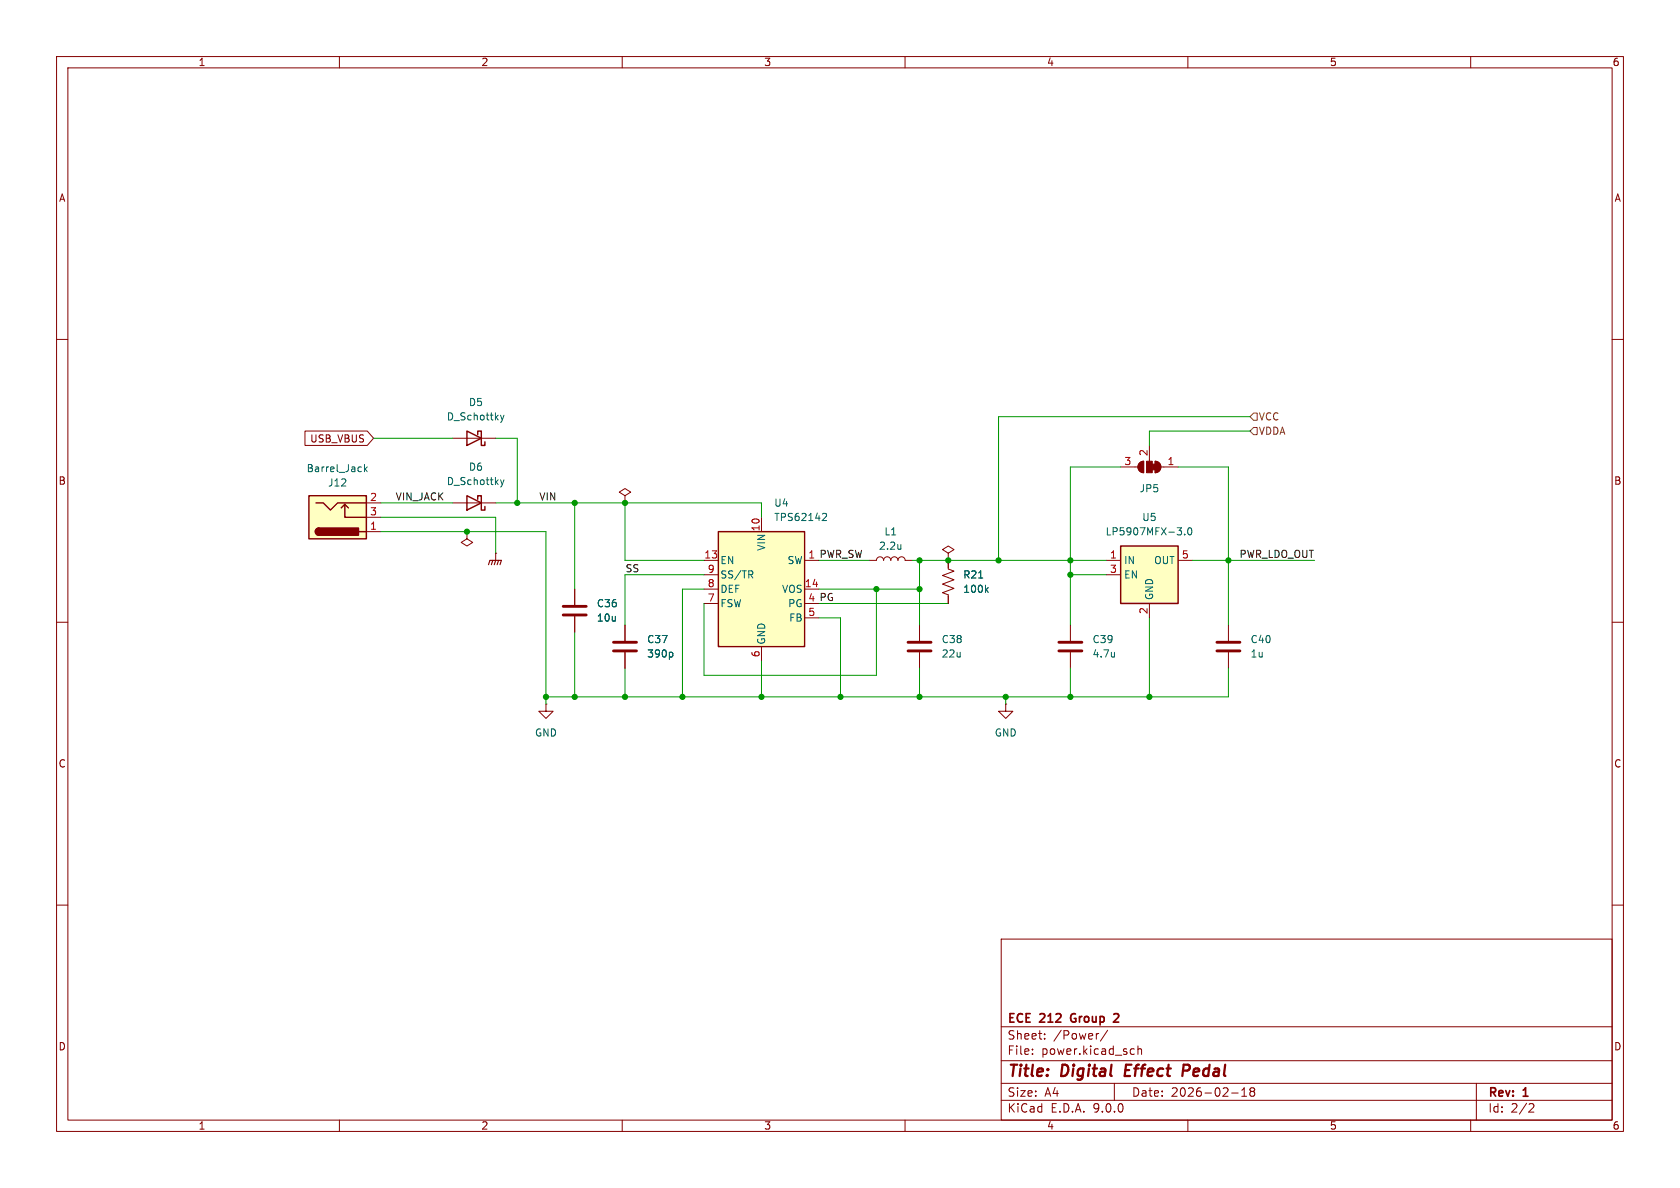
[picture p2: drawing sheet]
(kicad_sch
 (version 20250114)
 (generator "eeschema")
 (generator_version "9.0")
 (paper "A4")
 (title_block
  (title "Digital Effect Pedal")
  (date "2026-02-18")
  (rev "1")
  (company "ECE 212 Group 2"))
 (lib_symbols
  (symbol "Connector:Barrel_Jack_Switch"
   (pin_names (hide yes)) (exclude_from_sim no) (in_bom yes) (on_board yes)
   (property "Reference" "J" (at 0 5.334 0) (effects (font (size 1.27 1.27))))
   (property "Value" "Barrel_Jack_Switch" (at 0 -5.08 0) (effects (font (size 1.27 1.27))))
   (property "Footprint" "" (at 1.27 -1.016 0) (effects (font (size 1.27 1.27)) (hide yes)))
   (property "Datasheet" "~" (at 1.27 -1.016 0) (effects (font (size 1.27 1.27)) (hide yes)))
   (property "Description" "DC Barrel Jack with an internal switch" (at 0 0 0) (effects (font (size 1.27 1.27)) (hide yes)))
   (symbol "Barrel_Jack_Switch_0_1"
    (rectangle (start -5.08 3.81) (end 5.08 -3.81) (stroke (width 0.254) (type default)) (fill (type background)))
    (polyline (pts (xy -3.81 -2.54) (xy -2.54 -2.54) (xy -1.27 -1.27) (xy 0 -2.54) (xy 2.54 -2.54) (xy 5.08 -2.54)) (stroke (width 0.254) (type default)) (fill (type none)))
    (arc (start -3.302 1.905) (mid -3.9343 2.54) (end -3.302 3.175) (stroke (width 0.254) (type default)) (fill (type none)))
    (arc (start -3.302 1.905) (mid -3.9343 2.54) (end -3.302 3.175) (stroke (width 0.254) (type default)) (fill (type outline)))
    (polyline (pts (xy 1.27 -2.286) (xy 1.905 -1.651)) (stroke (width 0.254) (type default)) (fill (type none)))
    (rectangle (start 3.683 3.175) (end -3.302 1.905) (stroke (width 0.254) (type default)) (fill (type outline)))
    (polyline (pts (xy 5.08 2.54) (xy 3.81 2.54)) (stroke (width 0.254) (type default)) (fill (type none)))
    (polyline (pts (xy 5.08 0) (xy 1.27 0) (xy 1.27 -2.286) (xy 0.635 -1.651)) (stroke (width 0.254) (type default)) (fill (type none))))
   (symbol "Barrel_Jack_Switch_1_1"
    (pin passive line (at 7.62 2.54 180) (length 2.54) (name "~" (effects (font (size 1.27 1.27)))) (number "1" (effects (font (size 1.27 1.27)))))
    (pin passive line (at 7.62 0 180) (length 2.54) (name "~" (effects (font (size 1.27 1.27)))) (number "3" (effects (font (size 1.27 1.27)))))
    (pin passive line (at 7.62 -2.54 180) (length 2.54) (name "~" (effects (font (size 1.27 1.27)))) (number "2" (effects (font (size 1.27 1.27))))))
   (embedded_fonts no))
  (symbol "Device:C"
   (pin_numbers (hide yes))
   (pin_names
    (offset 0.254)) (exclude_from_sim no) (in_bom yes) (on_board yes)
   (property "Reference" "C" (at 0.635 2.54 0) (effects (font (size 1.27 1.27)) (justify left)))
   (property "Value" "C" (at 0.635 -2.54 0) (effects (font (size 1.27 1.27)) (justify left)))
   (property "Footprint" "" (at 0.9652 -3.81 0) (effects (font (size 1.27 1.27)) (hide yes)))
   (property "Datasheet" "~" (at 0 0 0) (effects (font (size 1.27 1.27)) (hide yes)))
   (property "Description" "Unpolarized capacitor" (at 0 0 0) (effects (font (size 1.27 1.27)) (hide yes)))
   (symbol "C_0_1"
    (polyline (pts (xy -2.032 0.762) (xy 2.032 0.762)) (stroke (width 0.508) (type default)) (fill (type none)))
    (polyline (pts (xy -2.032 -0.762) (xy 2.032 -0.762)) (stroke (width 0.508) (type default)) (fill (type none))))
   (symbol "C_1_1"
    (pin passive line (at 0 3.81 270) (length 2.794) (name "~" (effects (font (size 1.27 1.27)))) (number "1" (effects (font (size 1.27 1.27)))))
    (pin passive line (at 0 -3.81 90) (length 2.794) (name "~" (effects (font (size 1.27 1.27)))) (number "2" (effects (font (size 1.27 1.27))))))
   (embedded_fonts no))
  (symbol "Device:D_Schottky"
   (pin_numbers (hide yes))
   (pin_names
    (offset 1.016) (hide yes)) (exclude_from_sim no) (in_bom yes) (on_board yes)
   (property "Reference" "D" (at 0 2.54 0) (effects (font (size 1.27 1.27))))
   (property "Value" "D_Schottky" (at 0 -2.54 0) (effects (font (size 1.27 1.27))))
   (property "Footprint" "" (at 0 0 0) (effects (font (size 1.27 1.27)) (hide yes)))
   (property "Datasheet" "~" (at 0 0 0) (effects (font (size 1.27 1.27)) (hide yes)))
   (property "Description" "Schottky diode" (at 0 0 0) (effects (font (size 1.27 1.27)) (hide yes)))
   (symbol "D_Schottky_0_1"
    (polyline (pts (xy -1.905 0.635) (xy -1.905 1.27) (xy -1.27 1.27) (xy -1.27 -1.27) (xy -0.635 -1.27) (xy -0.635 -0.635)) (stroke (width 0.254) (type default)) (fill (type none)))
    (polyline (pts (xy 1.27 1.27) (xy 1.27 -1.27) (xy -1.27 0) (xy 1.27 1.27)) (stroke (width 0.254) (type default)) (fill (type none)))
    (polyline (pts (xy 1.27 0) (xy -1.27 0)) (stroke (width 0) (type default)) (fill (type none))))
   (symbol "D_Schottky_1_1"
    (pin passive line (at -3.81 0 0) (length 2.54) (name "K" (effects (font (size 1.27 1.27)))) (number "1" (effects (font (size 1.27 1.27)))))
    (pin passive line (at 3.81 0 180) (length 2.54) (name "A" (effects (font (size 1.27 1.27)))) (number "2" (effects (font (size 1.27 1.27))))))
   (embedded_fonts no))
  (symbol "Device:L"
   (pin_numbers (hide yes))
   (pin_names
    (offset 1.016) (hide yes)) (exclude_from_sim no) (in_bom yes) (on_board yes)
   (property "Reference" "L" (at -1.27 0 90) (effects (font (size 1.27 1.27))))
   (property "Value" "L" (at 1.905 0 90) (effects (font (size 1.27 1.27))))
   (property "Footprint" "" (at 0 0 0) (effects (font (size 1.27 1.27)) (hide yes)))
   (property "Datasheet" "~" (at 0 0 0) (effects (font (size 1.27 1.27)) (hide yes)))
   (property "Description" "Inductor" (at 0 0 0) (effects (font (size 1.27 1.27)) (hide yes)))
   (symbol "L_0_1"
    (arc (start 0 2.54) (mid 0.6323 1.905) (end 0 1.27) (stroke (width 0) (type default)) (fill (type none)))
    (arc (start 0 1.27) (mid 0.6323 0.635) (end 0 0) (stroke (width 0) (type default)) (fill (type none)))
    (arc (start 0 0) (mid 0.6323 -0.635) (end 0 -1.27) (stroke (width 0) (type default)) (fill (type none)))
    (arc (start 0 -1.27) (mid 0.6323 -1.905) (end 0 -2.54) (stroke (width 0) (type default)) (fill (type none))))
   (symbol "L_1_1"
    (pin passive line (at 0 3.81 270) (length 1.27) (name "1" (effects (font (size 1.27 1.27)))) (number "1" (effects (font (size 1.27 1.27)))))
    (pin passive line (at 0 -3.81 90) (length 1.27) (name "2" (effects (font (size 1.27 1.27)))) (number "2" (effects (font (size 1.27 1.27))))))
   (embedded_fonts no))
  (symbol "Device:R_US"
   (pin_numbers (hide yes))
   (pin_names
    (offset 0)) (exclude_from_sim no) (in_bom yes) (on_board yes)
   (property "Reference" "R" (at 2.54 0 90) (effects (font (size 1.27 1.27))))
   (property "Value" "R_US" (at -2.54 0 90) (effects (font (size 1.27 1.27))))
   (property "Footprint" "" (at 1.016 -0.254 90) (effects (font (size 1.27 1.27)) (hide yes)))
   (property "Datasheet" "~" (at 0 0 0) (effects (font (size 1.27 1.27)) (hide yes)))
   (property "Description" "Resistor, US symbol" (at 0 0 0) (effects (font (size 1.27 1.27)) (hide yes)))
   (symbol "R_US_0_1"
    (polyline (pts (xy 0 2.286) (xy 0 2.54)) (stroke (width 0) (type default)) (fill (type none)))
    (polyline (pts (xy 0 2.286) (xy 1.016 1.905) (xy 0 1.524) (xy -1.016 1.143) (xy 0 0.762)) (stroke (width 0) (type default)) (fill (type none)))
    (polyline (pts (xy 0 0.762) (xy 1.016 0.381) (xy 0 0) (xy -1.016 -0.381) (xy 0 -0.762)) (stroke (width 0) (type default)) (fill (type none)))
    (polyline (pts (xy 0 -0.762) (xy 1.016 -1.143) (xy 0 -1.524) (xy -1.016 -1.905) (xy 0 -2.286)) (stroke (width 0) (type default)) (fill (type none)))
    (polyline (pts (xy 0 -2.286) (xy 0 -2.54)) (stroke (width 0) (type default)) (fill (type none))))
   (symbol "R_US_1_1"
    (pin passive line (at 0 3.81 270) (length 1.27) (name "~" (effects (font (size 1.27 1.27)))) (number "1" (effects (font (size 1.27 1.27)))))
    (pin passive line (at 0 -3.81 90) (length 1.27) (name "~" (effects (font (size 1.27 1.27)))) (number "2" (effects (font (size 1.27 1.27))))))
   (embedded_fonts no))
  (symbol "Jumper:SolderJumper_3_Bridged12"
   (pin_names
    (offset 0) (hide yes)) (exclude_from_sim no) (in_bom no) (on_board yes)
   (property "Reference" "JP" (at -2.54 -2.54 0) (effects (font (size 1.27 1.27))))
   (property "Value" "SolderJumper_3_Bridged12" (at 0 2.794 0) (effects (font (size 1.27 1.27))))
   (property "Footprint" "" (at 0 0 0) (effects (font (size 1.27 1.27)) (hide yes)))
   (property "Datasheet" "~" (at 0 0 0) (effects (font (size 1.27 1.27)) (hide yes)))
   (property "Description" "3-pole Solder Jumper, pins 1+2 closed/bridged" (at 0 0 0) (effects (font (size 1.27 1.27)) (hide yes)))
   (symbol "SolderJumper_3_Bridged12_0_1"
    (polyline (pts (xy -2.54 0) (xy -2.032 0)) (stroke (width 0) (type default)) (fill (type none)))
    (polyline (pts (xy -1.016 1.016) (xy -1.016 -1.016)) (stroke (width 0) (type default)) (fill (type none)))
    (rectangle (start -1.016 0.508) (end -0.508 -0.508) (stroke (width 0) (type default)) (fill (type outline)))
    (arc (start -1.016 -1.016) (mid -2.0276 0) (end -1.016 1.016) (stroke (width 0) (type default)) (fill (type none)))
    (arc (start -1.016 -1.016) (mid -2.0276 0) (end -1.016 1.016) (stroke (width 0) (type default)) (fill (type outline)))
    (rectangle (start -0.508 1.016) (end 0.508 -1.016) (stroke (width 0) (type default)) (fill (type outline)))
    (polyline (pts (xy 0 -1.27) (xy 0 -1.016)) (stroke (width 0) (type default)) (fill (type none)))
    (arc (start 1.016 1.016) (mid 2.0276 0) (end 1.016 -1.016) (stroke (width 0) (type default)) (fill (type none)))
    (arc (start 1.016 1.016) (mid 2.0276 0) (end 1.016 -1.016) (stroke (width 0) (type default)) (fill (type outline)))
    (polyline (pts (xy 1.016 1.016) (xy 1.016 -1.016)) (stroke (width 0) (type default)) (fill (type none)))
    (polyline (pts (xy 2.54 0) (xy 2.032 0)) (stroke (width 0) (type default)) (fill (type none))))
   (symbol "SolderJumper_3_Bridged12_1_1"
    (pin passive line (at -5.08 0 0) (length 2.54) (name "A" (effects (font (size 1.27 1.27)))) (number "1" (effects (font (size 1.27 1.27)))))
    (pin passive line (at 0 -3.81 90) (length 2.54) (name "C" (effects (font (size 1.27 1.27)))) (number "2" (effects (font (size 1.27 1.27)))))
    (pin passive line (at 5.08 0 180) (length 2.54) (name "B" (effects (font (size 1.27 1.27)))) (number "3" (effects (font (size 1.27 1.27))))))
   (embedded_fonts no))
  (symbol "Regulator_Linear:LP5907MFX-3.0" (exclude_from_sim no) (in_bom yes) (on_board yes)
   (property "Reference" "U" (at -3.81 6.35 0) (effects (font (size 1.27 1.27))))
   (property "Value" "LP5907MFX-3.0" (at 6.35 6.35 0) (effects (font (size 1.27 1.27))))
   (property "Footprint" "Package_TO_SOT_SMD:SOT-23-5" (at 0 8.89 0) (effects (font (size 1.27 1.27)) (hide yes)))
   (property "Datasheet" "http://www.ti.com/lit/ds/symlink/lp5907.pdf" (at 0 12.7 0) (effects (font (size 1.27 1.27)) (hide yes)))
   (property "Description" "250-mA Ultra-Low-Noise Low-IQ LDO, 3.0V, SOT-23" (at 0 0 0) (effects (font (size 1.27 1.27)) (hide yes)))
   (symbol "LP5907MFX-3.0_0_1"
    (rectangle (start -5.08 -5.08) (end 5.08 5.08) (stroke (width 0.254) (type default)) (fill (type background)))
    (pin power_in line (at -7.62 2.54 0) (length 2.54) (name "IN" (effects (font (size 1.27 1.27)))) (number "1" (effects (font (size 1.27 1.27)))))
    (pin input line (at -7.62 0 0) (length 2.54) (name "EN" (effects (font (size 1.27 1.27)))) (number "3" (effects (font (size 1.27 1.27)))))
    (pin power_in line (at 0 -7.62 90) (length 2.54) (name "GND" (effects (font (size 1.27 1.27)))) (number "2" (effects (font (size 1.27 1.27)))))
    (pin no_connect line (at 5.08 0 180) (length 2.54) (hide yes) (name "NC" (effects (font (size 1.27 1.27)))) (number "4" (effects (font (size 1.27 1.27)))))
    (pin power_out line (at 7.62 2.54 180) (length 2.54) (name "OUT" (effects (font (size 1.27 1.27)))) (number "5" (effects (font (size 1.27 1.27))))))
   (embedded_fonts no))
  (symbol "Regulator_Switching:TPS62142"
   (pin_names
    (offset 0.254)) (exclude_from_sim no) (in_bom yes) (on_board yes)
   (property "Reference" "U" (at 3.81 13.97 0) (effects (font (size 1.27 1.27)) (justify left)))
   (property "Value" "TPS62142" (at 3.81 11.43 0) (effects (font (size 1.27 1.27)) (justify left)))
   (property "Footprint" "Package_DFN_QFN:VQFN-16-1EP_3x3mm_P0.5mm_EP1.68x1.68mm_ThermalVias" (at 3.81 -11.43 0) (effects (font (size 1.27 1.27)) (justify left) (hide yes)))
   (property "Datasheet" "http://www.ti.com/lit/ds/symlink/TPS62140.pdf" (at 0 0 0) (effects (font (size 1.27 1.27)) (hide yes)))
   (property "Description" "2A Step-Down Converter with DCS-Control, Fixed 3.3V Output Voltage, 3-17V Input Voltage, QFN-16" (at 0 0 0) (effects (font (size 1.27 1.27)) (hide yes)))
   (symbol "TPS62142_0_1"
    (rectangle (start -7.62 10.16) (end 7.62 -10.16) (stroke (width 0.254) (type default)) (fill (type background))))
   (symbol "TPS62142_1_1"
    (pin input line (at -10.16 5.08 0) (length 2.54) (name "EN" (effects (font (size 1.27 1.27)))) (number "13" (effects (font (size 1.27 1.27)))))
    (pin input line (at -10.16 2.54 0) (length 2.54) (name "SS/TR" (effects (font (size 1.27 1.27)))) (number "9" (effects (font (size 1.27 1.27)))))
    (pin input line (at -10.16 0 0) (length 2.54) (name "DEF" (effects (font (size 1.27 1.27)))) (number "8" (effects (font (size 1.27 1.27)))))
    (pin input line (at -10.16 -2.54 0) (length 2.54) (name "FSW" (effects (font (size 1.27 1.27)))) (number "7" (effects (font (size 1.27 1.27)))))
    (pin power_in line (at 0 12.7 270) (length 2.54) (name "VIN" (effects (font (size 1.27 1.27)))) (number "10" (effects (font (size 1.27 1.27)))))
    (pin passive line (at 0 12.7 270) (length 2.54) (hide yes) (name "VIN" (effects (font (size 1.27 1.27)))) (number "11" (effects (font (size 1.27 1.27)))))
    (pin passive line (at 0 12.7 270) (length 2.54) (hide yes) (name "VIN" (effects (font (size 1.27 1.27)))) (number "12" (effects (font (size 1.27 1.27)))))
    (pin passive line (at 0 -12.7 90) (length 2.54) (hide yes) (name "GND" (effects (font (size 1.27 1.27)))) (number "15" (effects (font (size 1.27 1.27)))))
    (pin passive line (at 0 -12.7 90) (length 2.54) (hide yes) (name "GND" (effects (font (size 1.27 1.27)))) (number "16" (effects (font (size 1.27 1.27)))))
    (pin passive line (at 0 -12.7 90) (length 2.54) (hide yes) (name "GND" (effects (font (size 1.27 1.27)))) (number "17" (effects (font (size 1.27 1.27)))))
    (pin power_in line (at 0 -12.7 90) (length 2.54) (name "GND" (effects (font (size 1.27 1.27)))) (number "6" (effects (font (size 1.27 1.27)))))
    (pin output line (at 10.16 5.08 180) (length 2.54) (name "SW" (effects (font (size 1.27 1.27)))) (number "1" (effects (font (size 1.27 1.27)))))
    (pin passive line (at 10.16 5.08 180) (length 2.54) (hide yes) (name "SW" (effects (font (size 1.27 1.27)))) (number "2" (effects (font (size 1.27 1.27)))))
    (pin passive line (at 10.16 5.08 180) (length 2.54) (hide yes) (name "SW" (effects (font (size 1.27 1.27)))) (number "3" (effects (font (size 1.27 1.27)))))
    (pin input line (at 10.16 0 180) (length 2.54) (name "VOS" (effects (font (size 1.27 1.27)))) (number "14" (effects (font (size 1.27 1.27)))))
    (pin open_collector line (at 10.16 -2.54 180) (length 2.54) (name "PG" (effects (font (size 1.27 1.27)))) (number "4" (effects (font (size 1.27 1.27)))))
    (pin input line (at 10.16 -5.08 180) (length 2.54) (name "FB" (effects (font (size 1.27 1.27)))) (number "5" (effects (font (size 1.27 1.27))))))
   (embedded_fonts no))
  (symbol "power:GND"
   (power)
   (pin_numbers (hide yes))
   (pin_names
    (offset 0) (hide yes)) (exclude_from_sim no) (in_bom yes) (on_board yes)
   (property "Reference" "#PWR" (at 0 -6.35 0) (effects (font (size 1.27 1.27)) (hide yes)))
   (property "Value" "GND" (at 0 -3.81 0) (effects (font (size 1.27 1.27))))
   (property "Footprint" "" (at 0 0 0) (effects (font (size 1.27 1.27)) (hide yes)))
   (property "Datasheet" "" (at 0 0 0) (effects (font (size 1.27 1.27)) (hide yes)))
   (property "Description" "Power symbol creates a global label with name \"GND\" , ground" (at 0 0 0) (effects (font (size 1.27 1.27)) (hide yes)))
   (symbol "GND_0_1"
    (polyline (pts (xy 0 0) (xy 0 -1.27) (xy 1.27 -1.27) (xy 0 -2.54) (xy -1.27 -1.27) (xy 0 -1.27)) (stroke (width 0) (type default)) (fill (type none))))
   (symbol "GND_1_1"
    (pin power_in line (at 0 0 270) (length 0) (name "~" (effects (font (size 1.27 1.27)))) (number "1" (effects (font (size 1.27 1.27))))))
   (embedded_fonts no))
  (symbol "power:GNDPWR"
   (power)
   (pin_numbers (hide yes))
   (pin_names
    (offset 0) (hide yes)) (exclude_from_sim no) (in_bom yes) (on_board yes)
   (property "Reference" "#PWR" (at 0 -5.08 0) (effects (font (size 1.27 1.27)) (hide yes)))
   (property "Value" "GNDPWR" (at 0 -3.302 0) (effects (font (size 1.27 1.27))))
   (property "Footprint" "" (at 0 -1.27 0) (effects (font (size 1.27 1.27)) (hide yes)))
   (property "Datasheet" "" (at 0 -1.27 0) (effects (font (size 1.27 1.27)) (hide yes)))
   (property "Description" "Power symbol creates a global label with name \"GNDPWR\" , global ground" (at 0 0 0) (effects (font (size 1.27 1.27)) (hide yes)))
   (symbol "GNDPWR_0_1"
    (polyline (pts (xy -1.016 -1.27) (xy -1.27 -2.032) (xy -1.27 -2.032)) (stroke (width 0.2032) (type default)) (fill (type none)))
    (polyline (pts (xy -0.508 -1.27) (xy -0.762 -2.032) (xy -0.762 -2.032)) (stroke (width 0.2032) (type default)) (fill (type none)))
    (polyline (pts (xy 0 -1.27) (xy 0 0)) (stroke (width 0) (type default)) (fill (type none)))
    (polyline (pts (xy 0 -1.27) (xy -0.254 -2.032) (xy -0.254 -2.032)) (stroke (width 0.2032) (type default)) (fill (type none)))
    (polyline (pts (xy 0.508 -1.27) (xy 0.254 -2.032) (xy 0.254 -2.032)) (stroke (width 0.2032) (type default)) (fill (type none)))
    (polyline (pts (xy 1.016 -1.27) (xy -1.016 -1.27) (xy -1.016 -1.27)) (stroke (width 0.2032) (type default)) (fill (type none)))
    (polyline (pts (xy 1.016 -1.27) (xy 0.762 -2.032) (xy 0.762 -2.032) (xy 0.762 -2.032)) (stroke (width 0.2032) (type default)) (fill (type none))))
   (symbol "GNDPWR_1_1"
    (pin power_in line (at 0 0 270) (length 0) (name "~" (effects (font (size 1.27 1.27)))) (number "1" (effects (font (size 1.27 1.27))))))
   (embedded_fonts no))
  (symbol "power:PWR_FLAG"
   (power)
   (pin_numbers (hide yes))
   (pin_names
    (offset 0) (hide yes)) (exclude_from_sim no) (in_bom yes) (on_board yes)
   (property "Reference" "#FLG" (at 0 1.905 0) (effects (font (size 1.27 1.27)) (hide yes)))
   (property "Value" "PWR_FLAG" (at 0 3.81 0) (effects (font (size 1.27 1.27))))
   (property "Footprint" "" (at 0 0 0) (effects (font (size 1.27 1.27)) (hide yes)))
   (property "Datasheet" "~" (at 0 0 0) (effects (font (size 1.27 1.27)) (hide yes)))
   (property "Description" "Special symbol for telling ERC where power comes from" (at 0 0 0) (effects (font (size 1.27 1.27)) (hide yes)))
   (symbol "PWR_FLAG_0_0"
    (pin power_out line (at 0 0 90) (length 0) (name "~" (effects (font (size 1.27 1.27)))) (number "1" (effects (font (size 1.27 1.27))))))
   (symbol "PWR_FLAG_0_1"
    (polyline (pts (xy 0 0) (xy 0 1.27) (xy -1.016 1.905) (xy 0 2.54) (xy 1.016 1.905) (xy 0 1.27)) (stroke (width 0) (type default)) (fill (type none))))
   (embedded_fonts no)))
 (junction
  (at 189.23 99.06)
  (diameter 0)
  (color 0 0 0 0))
 (junction
  (at 177.8 123.19)
  (diameter 0)
  (color 0 0 0 0))
 (junction
  (at 110.49 123.19)
  (diameter 0)
  (color 0 0 0 0))
 (junction
  (at 203.2 123.19)
  (diameter 0)
  (color 0 0 0 0))
 (junction
  (at 91.44 88.9)
  (diameter 0)
  (color 0 0 0 0))
 (junction
  (at 217.17 99.06)
  (diameter 0)
  (color 0 0 0 0))
 (junction
  (at 189.23 101.6)
  (diameter 0)
  (color 0 0 0 0))
 (junction
  (at 162.56 123.19)
  (diameter 0)
  (color 0 0 0 0))
 (junction
  (at 162.56 104.14)
  (diameter 0)
  (color 0 0 0 0))
 (junction
  (at 101.6 123.19)
  (diameter 0)
  (color 0 0 0 0))
 (junction
  (at 189.23 123.19)
  (diameter 0)
  (color 0 0 0 0))
 (junction
  (at 176.53 99.06)
  (diameter 0)
  (color 0 0 0 0))
 (junction
  (at 101.6 88.9)
  (diameter 0)
  (color 0 0 0 0))
 (junction
  (at 120.65 123.19)
  (diameter 0)
  (color 0 0 0 0))
 (junction
  (at 148.59 123.19)
  (diameter 0)
  (color 0 0 0 0))
 (junction
  (at 154.94 104.14)
  (diameter 0)
  (color 0 0 0 0))
 (junction
  (at 110.49 88.9)
  (diameter 0)
  (color 0 0 0 0))
 (junction
  (at 167.64 99.06)
  (diameter 0)
  (color 0 0 0 0))
 (junction
  (at 162.56 99.06)
  (diameter 0)
  (color 0 0 0 0))
 (junction
  (at 96.52 123.19)
  (diameter 0)
  (color 0 0 0 0))
 (junction
  (at 82.55 93.98)
  (diameter 0)
  (color 0 0 0 0))
 (junction
  (at 134.62 123.19)
  (diameter 0)
  (color 0 0 0 0))
 (wire
  (pts (xy 217.17 82.55) (xy 208.28 82.55))
  (stroke (width 0) (type default)))
 (wire
  (pts (xy 217.17 118.11) (xy 217.17 123.19))
  (stroke (width 0) (type default)))
 (wire
  (pts (xy 96.52 124.46) (xy 96.52 123.19))
  (stroke (width 0) (type default)))
 (wire
  (pts (xy 82.55 93.98) (xy 96.52 93.98))
  (stroke (width 0) (type default)))
 (wire
  (pts (xy 176.53 99.06) (xy 189.23 99.06))
  (stroke (width 0) (type default)))
 (wire
  (pts (xy 67.31 91.44) (xy 87.63 91.44))
  (stroke (width 0) (type default)))
 (wire
  (pts (xy 144.78 104.14) (xy 154.94 104.14))
  (stroke (width 0) (type default)))
 (wire
  (pts (xy 91.44 88.9) (xy 101.6 88.9))
  (stroke (width 0) (type default)))
 (wire
  (pts (xy 67.31 93.98) (xy 82.55 93.98))
  (stroke (width 0) (type default)))
 (wire
  (pts (xy 177.8 123.19) (xy 177.8 124.46))
  (stroke (width 0) (type default)))
 (wire
  (pts (xy 167.64 99.06) (xy 176.53 99.06))
  (stroke (width 0) (type default)))
 (wire
  (pts (xy 144.78 106.68) (xy 167.64 106.68))
  (stroke (width 0) (type default)))
 (wire
  (pts (xy 154.94 119.38) (xy 154.94 104.14))
  (stroke (width 0) (type default)))
 (wire
  (pts (xy 144.78 109.22) (xy 148.59 109.22))
  (stroke (width 0) (type default)))
 (wire
  (pts (xy 101.6 88.9) (xy 101.6 104.14))
  (stroke (width 0) (type default)))
 (wire
  (pts (xy 148.59 109.22) (xy 148.59 123.19))
  (stroke (width 0) (type default)))
 (wire
  (pts (xy 203.2 109.22) (xy 203.2 123.19))
  (stroke (width 0) (type default)))
 (wire
  (pts (xy 120.65 104.14) (xy 120.65 123.19))
  (stroke (width 0) (type default)))
 (wire
  (pts (xy 189.23 101.6) (xy 195.58 101.6))
  (stroke (width 0) (type default)))
 (wire
  (pts (xy 96.52 93.98) (xy 96.52 123.19))
  (stroke (width 0) (type default)))
 (wire
  (pts (xy 144.78 99.06) (xy 153.67 99.06))
  (stroke (width 0) (type default)))
 (wire
  (pts (xy 124.46 104.14) (xy 120.65 104.14))
  (stroke (width 0) (type default)))
 (wire
  (pts (xy 203.2 76.2) (xy 203.2 78.74))
  (stroke (width 0) (type default)))
 (wire
  (pts (xy 87.63 77.47) (xy 91.44 77.47))
  (stroke (width 0) (type default)))
 (wire
  (pts (xy 110.49 88.9) (xy 110.49 99.06))
  (stroke (width 0) (type default)))
 (wire
  (pts (xy 91.44 88.9) (xy 91.44 77.47))
  (stroke (width 0) (type default)))
 (wire
  (pts (xy 96.52 123.19) (xy 101.6 123.19))
  (stroke (width 0) (type default)))
 (wire
  (pts (xy 124.46 101.6) (xy 110.49 101.6))
  (stroke (width 0) (type default)))
 (wire
  (pts (xy 217.17 99.06) (xy 232.41 99.06))
  (stroke (width 0) (type default)))
 (wire
  (pts (xy 162.56 104.14) (xy 162.56 110.49))
  (stroke (width 0) (type default)))
 (wire
  (pts (xy 203.2 123.19) (xy 189.23 123.19))
  (stroke (width 0) (type default)))
 (wire
  (pts (xy 162.56 123.19) (xy 177.8 123.19))
  (stroke (width 0) (type default)))
 (wire
  (pts (xy 101.6 111.76) (xy 101.6 123.19))
  (stroke (width 0) (type default)))
 (wire
  (pts (xy 66.04 77.47) (xy 80.01 77.47))
  (stroke (width 0) (type default)))
 (wire
  (pts (xy 161.29 99.06) (xy 162.56 99.06))
  (stroke (width 0) (type default)))
 (wire
  (pts (xy 217.17 82.55) (xy 217.17 99.06))
  (stroke (width 0) (type default)))
 (wire
  (pts (xy 87.63 91.44) (xy 87.63 97.79))
  (stroke (width 0) (type default)))
 (wire
  (pts (xy 162.56 99.06) (xy 167.64 99.06))
  (stroke (width 0) (type default)))
 (wire
  (pts (xy 110.49 88.9) (xy 134.62 88.9))
  (stroke (width 0) (type default)))
 (wire
  (pts (xy 217.17 123.19) (xy 203.2 123.19))
  (stroke (width 0) (type default)))
 (wire
  (pts (xy 110.49 101.6) (xy 110.49 110.49))
  (stroke (width 0) (type default)))
 (wire
  (pts (xy 101.6 123.19) (xy 110.49 123.19))
  (stroke (width 0) (type default)))
 (wire
  (pts (xy 67.31 88.9) (xy 80.01 88.9))
  (stroke (width 0) (type default)))
 (wire
  (pts (xy 154.94 104.14) (xy 162.56 104.14))
  (stroke (width 0) (type default)))
 (wire
  (pts (xy 124.46 119.38) (xy 154.94 119.38))
  (stroke (width 0) (type default)))
 (wire
  (pts (xy 189.23 99.06) (xy 189.23 82.55))
  (stroke (width 0) (type default)))
 (wire
  (pts (xy 124.46 106.68) (xy 124.46 119.38))
  (stroke (width 0) (type default)))
 (wire
  (pts (xy 189.23 99.06) (xy 195.58 99.06))
  (stroke (width 0) (type default)))
 (wire
  (pts (xy 189.23 123.19) (xy 177.8 123.19))
  (stroke (width 0) (type default)))
 (wire
  (pts (xy 110.49 123.19) (xy 120.65 123.19))
  (stroke (width 0) (type default)))
 (wire
  (pts (xy 101.6 88.9) (xy 110.49 88.9))
  (stroke (width 0) (type default)))
 (wire
  (pts (xy 176.53 73.66) (xy 220.98 73.66))
  (stroke (width 0) (type default)))
 (wire
  (pts (xy 210.82 99.06) (xy 217.17 99.06))
  (stroke (width 0) (type default)))
 (wire
  (pts (xy 120.65 123.19) (xy 134.62 123.19))
  (stroke (width 0) (type default)))
 (wire
  (pts (xy 217.17 99.06) (xy 217.17 110.49))
  (stroke (width 0) (type default)))
 (wire
  (pts (xy 110.49 118.11) (xy 110.49 123.19))
  (stroke (width 0) (type default)))
 (wire
  (pts (xy 87.63 88.9) (xy 91.44 88.9))
  (stroke (width 0) (type default)))
 (wire
  (pts (xy 189.23 99.06) (xy 189.23 101.6))
  (stroke (width 0) (type default)))
 (wire
  (pts (xy 189.23 82.55) (xy 198.12 82.55))
  (stroke (width 0) (type default)))
 (wire
  (pts (xy 162.56 123.19) (xy 148.59 123.19))
  (stroke (width 0) (type default)))
 (wire
  (pts (xy 162.56 118.11) (xy 162.56 123.19))
  (stroke (width 0) (type default)))
 (wire
  (pts (xy 189.23 101.6) (xy 189.23 110.49))
  (stroke (width 0) (type default)))
 (wire
  (pts (xy 148.59 123.19) (xy 134.62 123.19))
  (stroke (width 0) (type default)))
 (wire
  (pts (xy 162.56 104.14) (xy 162.56 99.06))
  (stroke (width 0) (type default)))
 (wire
  (pts (xy 220.98 76.2) (xy 203.2 76.2))
  (stroke (width 0) (type default)))
 (wire
  (pts (xy 189.23 118.11) (xy 189.23 123.19))
  (stroke (width 0) (type default)))
 (wire
  (pts (xy 176.53 73.66) (xy 176.53 99.06))
  (stroke (width 0) (type default)))
 (wire
  (pts (xy 134.62 88.9) (xy 134.62 91.44))
  (stroke (width 0) (type default)))
 (wire
  (pts (xy 110.49 99.06) (xy 124.46 99.06))
  (stroke (width 0) (type default)))
 (wire
  (pts (xy 134.62 123.19) (xy 134.62 116.84))
  (stroke (width 0) (type default)))
 (label "SS"
  (at 110.49 101.6 0)
  (effects (font (size 1.27 1.27)) (justify left bottom)))
 (label "VIN_JACK"
  (at 69.85 88.9 0)
  (effects (font (size 1.27 1.27)) (justify left bottom)))
 (label "PWR_SW"
  (at 144.78 99.06 0)
  (effects (font (size 1.27 1.27)) (justify left bottom)))
 (label "VIN"
  (at 95.25 88.9 0)
  (effects (font (size 1.27 1.27)) (justify left bottom)))
 (label "PWR_LDO_OUT"
  (at 232.41 99.06 180)
  (effects (font (size 1.27 1.27)) (justify right bottom)))
 (label "PG"
  (at 144.78 106.68 0)
  (effects (font (size 1.27 1.27)) (justify left bottom)))
 (global_label "USB_VBUS"
  (shape input)
  (at 66.04 77.47 180)
  (fields_autoplaced yes)
  (effects (font (size 1.27 1.27)) (justify right))
  (property "Intersheetrefs" "${INTERSHEET_REFS}" (at 53.3786 77.47 0) (effects (font (size 1.27 1.27)) (justify right) (hide yes))))
 (hierarchical_label "VDDA"
  (shape input)
  (at 220.98 76.2 0)
  (effects (font (size 1.27 1.27)) (justify left)))
 (hierarchical_label "VCC"
  (shape input)
  (at 220.98 73.66 0)
  (effects (font (size 1.27 1.27)) (justify left)))
 (symbol
  (lib_id "Device:C")
  (at 189.23 114.3 0)
  (unit 1)
  (exclude_from_sim no)
  (in_bom yes)
  (on_board yes)
  (dnp no)
  (fields_autoplaced yes)
  (property "Reference" "C39" (at 193.04 113.0299 0) (effects (font (size 1.27 1.27)) (justify left)))
  (property "Value" "4.7u" (at 193.04 115.5699 0) (effects (font (size 1.27 1.27)) (justify left)))
  (property "Footprint" "Capacitor_SMD:C_0603_1608Metric" (at 190.1952 118.11 0) (effects (font (size 1.27 1.27)) (hide yes)))
  (property "Datasheet" "https://static6.arrow.com/aropdfconversion/c2224c1d22bf9481e70b54bd7a42bc6a7a42e6a9/mlcccommercialgeneralen.pdf" (at 189.23 114.3 0) (effects (font (size 1.27 1.27)) (hide yes)))
  (property "Description" "Unpolarized capacitor" (at 189.23 114.3 0) (effects (font (size 1.27 1.27)) (hide yes)))
  (property "Part" "C1608X7S0G475M080AC" (at 189.23 114.3 0) (effects (font (size 1.27 1.27)) (hide yes)))
  (pin "2")
  (pin "1")
  (instances (project "" (path "" (reference "C39") (unit 1)))))
 (symbol
  (lib_id "Device:C")
  (at 217.17 114.3 0)
  (unit 1)
  (exclude_from_sim no)
  (in_bom yes)
  (on_board yes)
  (dnp no)
  (fields_autoplaced yes)
  (property "Reference" "C40" (at 220.98 113.0299 0) (effects (font (size 1.27 1.27)) (justify left)))
  (property "Value" "1u" (at 220.98 115.5699 0) (effects (font (size 1.27 1.27)) (justify left)))
  (property "Footprint" "Capacitor_SMD:C_0603_1608Metric" (at 218.1352 118.11 0) (effects (font (size 1.27 1.27)) (hide yes)))
  (property "Datasheet" "https://static6.arrow.com/aropdfconversion/616e300eec918a276b65a8cc8dbba70f6d65bf92/jmk107bj105kaht_ss.pdf" (at 217.17 114.3 0) (effects (font (size 1.27 1.27)) (hide yes)))
  (property "Description" "Unpolarized capacitor" (at 217.17 114.3 0) (effects (font (size 1.27 1.27)) (hide yes)))
  (property "Part" "JMK107BJ105KAHT" (at 217.17 114.3 0) (effects (font (size 1.27 1.27)) (hide yes)))
  (pin "2")
  (pin "1")
  (instances (project "" (path "" (reference "C40") (unit 1)))))
 (symbol
  (lib_id "Regulator_Switching:TPS62142")
  (at 134.62 104.14 0)
  (unit 1)
  (exclude_from_sim no)
  (in_bom yes)
  (on_board yes)
  (dnp no)
  (fields_autoplaced yes)
  (property "Reference" "U4" (at 136.7633 88.9 0) (effects (font (size 1.27 1.27)) (justify left)))
  (property "Value" "TPS62142" (at 136.7633 91.44 0) (effects (font (size 1.27 1.27)) (justify left)))
  (property "Footprint" "Custom:VQFN-16-1EP_3x3mm_P0.5mm_EP1.68x1.68mm_ThermalVias" (at 138.43 115.57 0) (effects (font (size 1.27 1.27)) (justify left) (hide yes)))
  (property "Datasheet" "https://www.ti.com/lit/ds/symlink/tps62140.pdf" (at 134.62 104.14 0) (effects (font (size 1.27 1.27)) (hide yes)))
  (property "Description" "2A Step-Down Converter with DCS-Control, Fixed 3.3V Output Voltage, 3-17V Input Voltage, QFN-16" (at 134.62 104.14 0) (effects (font (size 1.27 1.27)) (hide yes)))
  (property "Part" "TPS62142RGTR" (at 134.62 104.14 0) (effects (font (size 1.27 1.27)) (hide yes)))
  (pin "17")
  (pin "3")
  (pin "15")
  (pin "2")
  (pin "13")
  (pin "4")
  (pin "5")
  (pin "6")
  (pin "1")
  (pin "9")
  (pin "8")
  (pin "16")
  (pin "7")
  (pin "10")
  (pin "11")
  (pin "12")
  (pin "14")
  (instances (project "" (path "" (reference "U4") (unit 1)))))
 (symbol
  (lib_id "Device:D_Schottky")
  (at 83.82 77.47 180)
  (unit 1)
  (exclude_from_sim no)
  (in_bom yes)
  (on_board yes)
  (dnp no)
  (fields_autoplaced yes)
  (property "Reference" "D5" (at 84.1375 71.12 0) (effects (font (size 1.27 1.27))))
  (property "Value" "D_Schottky" (at 84.1375 73.66 0) (effects (font (size 1.27 1.27))))
  (property "Footprint" "Diode_SMD:D_SOD-323F" (at 83.82 77.47 0) (effects (font (size 1.27 1.27)) (hide yes)))
  (property "Datasheet" "https://static6.arrow.com/aropdfconversion/5e56fab2dc34bc6e8e7c84c87f2ebcb61e26e15f/gsgp0230sd-gsgp0240sd.pdf" (at 83.82 77.47 0) (effects (font (size 1.27 1.27)) (hide yes)))
  (property "Description" "Schottky diode" (at 83.82 77.47 0) (effects (font (size 1.27 1.27)) (hide yes)))
  (property "Part" "GSGP0240SD" (at 83.82 77.47 0) (effects (font (size 1.27 1.27)) (hide yes)))
  (pin "1")
  (pin "2")
  (instances (project "" (path "" (reference "D5") (unit 1)))))
 (symbol
  (lib_id "Connector:Barrel_Jack_Switch")
  (at 59.69 91.44 0)
  (mirror x)
  (unit 1)
  (exclude_from_sim no)
  (in_bom yes)
  (on_board yes)
  (dnp no)
  (property "Reference" "J12" (at 59.69 85.344 0) (effects (font (size 1.27 1.27))))
  (property "Value" "Barrel_Jack" (at 59.69 82.804 0) (effects (font (size 1.27 1.27))))
  (property "Footprint" "Custom:CUI_PJ-002AH-SMT-TR" (at 60.96 90.424 0) (effects (font (size 1.27 1.27)) (hide yes)))
  (property "Datasheet" "https://www.mouser.com/datasheet/3/6118/1/pj_002ah_smt_tr.pdf" (at 60.96 90.424 0) (effects (font (size 1.27 1.27)) (hide yes)))
  (property "Description" "DC Barrel Jack with an internal switch" (at 59.69 91.44 0) (effects (font (size 1.27 1.27)) (hide yes)))
  (property "Part" "PJ-002AH-SMT-TR" (at 59.69 91.44 0) (effects (font (size 1.27 1.27)) (hide yes)))
  (pin "1")
  (pin "2")
  (pin "3")
  (instances (project "power" (path "" (reference "J?") (unit 1))) (project "effect-pedal" (path "" (reference "J12") (unit 1)))))
 (symbol
  (lib_id "Jumper:SolderJumper_3_Bridged12")
  (at 203.2 82.55 180)
  (unit 1)
  (exclude_from_sim no)
  (in_bom no)
  (on_board yes)
  (dnp no)
  (property "Reference" "JP5" (at 203.2 86.36 0) (effects (font (size 1.27 1.27))))
  (property "Value" "SolderJumper_3_Bridged12" (at 203.2 88.9 0) (effects (font (size 1.27 1.27)) (hide yes)))
  (property "Footprint" "Jumper:SolderJumper-3_P1.3mm_Bridged12_Pad1.0x1.5mm" (at 203.2 82.55 0) (effects (font (size 1.27 1.27)) (hide yes)))
  (property "Datasheet" "~" (at 203.2 82.55 0) (effects (font (size 1.27 1.27)) (hide yes)))
  (property "Description" "3-pole Solder Jumper, pins 1+2 closed/bridged" (at 203.2 82.55 0) (effects (font (size 1.27 1.27)) (hide yes)))
  (pin "1")
  (pin "3")
  (pin "2")
  (instances (project "" (path "" (reference "JP5") (unit 1)))))
 (symbol
  (lib_id "power:GND")
  (at 96.52 124.46 0)
  (unit 1)
  (exclude_from_sim no)
  (in_bom yes)
  (on_board yes)
  (dnp no)
  (fields_autoplaced yes)
  (property "Reference" "#PWR053" (at 96.52 130.81 0) (effects (font (size 1.27 1.27)) (hide yes)))
  (property "Value" "GND" (at 96.52 129.54 0) (effects (font (size 1.27 1.27))))
  (property "Footprint" "" (at 96.52 124.46 0) (effects (font (size 1.27 1.27)) (hide yes)))
  (property "Datasheet" "" (at 96.52 124.46 0) (effects (font (size 1.27 1.27)) (hide yes)))
  (property "Description" "Power symbol creates a global label with name \"GND\" , ground" (at 96.52 124.46 0) (effects (font (size 1.27 1.27)) (hide yes)))
  (pin "1")
  (instances (project "power" (path "" (reference "#PWR?") (unit 1))) (project "" (path "" (reference "#PWR053") (unit 1)))))
 (symbol
  (lib_id "power:GND")
  (at 177.8 124.46 0)
  (unit 1)
  (exclude_from_sim no)
  (in_bom yes)
  (on_board yes)
  (dnp no)
  (fields_autoplaced yes)
  (property "Reference" "#PWR054" (at 177.8 130.81 0) (effects (font (size 1.27 1.27)) (hide yes)))
  (property "Value" "GND" (at 177.8 129.54 0) (effects (font (size 1.27 1.27))))
  (property "Footprint" "" (at 177.8 124.46 0) (effects (font (size 1.27 1.27)) (hide yes)))
  (property "Datasheet" "" (at 177.8 124.46 0) (effects (font (size 1.27 1.27)) (hide yes)))
  (property "Description" "Power symbol creates a global label with name \"GND\" , ground" (at 177.8 124.46 0) (effects (font (size 1.27 1.27)) (hide yes)))
  (pin "1")
  (instances (project "power" (path "" (reference "#PWR?") (unit 1))) (project "" (path "" (reference "#PWR054") (unit 1)))))
 (symbol
  (lib_id "power:PWR_FLAG")
  (at 110.49 88.9 0)
  (unit 1)
  (exclude_from_sim no)
  (in_bom yes)
  (on_board yes)
  (dnp no)
  (fields_autoplaced yes)
  (property "Reference" "#FLG05" (at 110.49 86.995 0) (effects (font (size 1.27 1.27)) (hide yes)))
  (property "Value" "PWR_FLAG" (at 110.49 83.82 0) (effects (font (size 1.27 1.27)) (hide yes)))
  (property "Footprint" "" (at 110.49 88.9 0) (effects (font (size 1.27 1.27)) (hide yes)))
  (property "Datasheet" "~" (at 110.49 88.9 0) (effects (font (size 1.27 1.27)) (hide yes)))
  (property "Description" "Special symbol for telling ERC where power comes from" (at 110.49 88.9 0) (effects (font (size 1.27 1.27)) (hide yes)))
  (pin "1")
  (instances (project "power" (path "" (reference "#FLG?") (unit 1))) (project "effect-pedal" (path "" (reference "#FLG05") (unit 1)))))
 (symbol
  (lib_id "Device:C")
  (at 162.56 114.3 0)
  (unit 1)
  (exclude_from_sim no)
  (in_bom yes)
  (on_board yes)
  (dnp no)
  (fields_autoplaced yes)
  (property "Reference" "C38" (at 166.37 113.0299 0) (effects (font (size 1.27 1.27)) (justify left)))
  (property "Value" "22u" (at 166.37 115.5699 0) (effects (font (size 1.27 1.27)) (justify left)))
  (property "Footprint" "Capacitor_SMD:C_0603_1608Metric" (at 163.5252 118.11 0) (effects (font (size 1.27 1.27)) (hide yes)))
  (property "Datasheet" "https://static6.arrow.com/aropdfconversion/184a8bcd323f473f0f0a7bdd1c6599de23dc640/automlcckam.pdf" (at 162.56 114.3 0) (effects (font (size 1.27 1.27)) (hide yes)))
  (property "Description" "Unpolarized capacitor" (at 162.56 114.3 0) (effects (font (size 1.27 1.27)) (hide yes)))
  (property "Part" "KAM21AT70J226KU" (at 162.56 114.3 0) (effects (font (size 1.27 1.27)) (hide yes)))
  (pin "1")
  (pin "2")
  (instances (project "power" (path "" (reference "C?") (unit 1))) (project "" (path "" (reference "C38") (unit 1)))))
 (symbol
  (lib_id "power:PWR_FLAG")
  (at 82.55 93.98 180)
  (unit 1)
  (exclude_from_sim no)
  (in_bom yes)
  (on_board yes)
  (dnp no)
  (property "Reference" "#FLG04" (at 82.55 95.885 0) (effects (font (size 1.27 1.27)) (hide yes)))
  (property "Value" "PWR_FLAG" (at 82.55 99.06 0) (effects (font (size 1.27 1.27)) (hide yes)))
  (property "Footprint" "" (at 82.55 93.98 0) (effects (font (size 1.27 1.27)) (hide yes)))
  (property "Datasheet" "~" (at 82.55 93.98 0) (effects (font (size 1.27 1.27)) (hide yes)))
  (property "Description" "Special symbol for telling ERC where power comes from" (at 82.55 93.98 0) (effects (font (size 1.27 1.27)) (hide yes)))
  (pin "1")
  (instances (project "power" (path "" (reference "#FLG?") (unit 1))) (project "effect-pedal" (path "" (reference "#FLG04") (unit 1)))))
 (symbol
  (lib_id "Device:R_US")
  (at 167.64 102.87 0)
  (unit 1)
  (exclude_from_sim no)
  (in_bom yes)
  (on_board yes)
  (dnp no)
  (fields_autoplaced yes)
  (property "Reference" "R21" (at 170.18 101.5999 0) (effects (font (size 1.27 1.27)) (justify left)))
  (property "Value" "100k" (at 170.18 104.1399 0) (effects (font (size 1.27 1.27)) (justify left)))
  (property "Footprint" "Resistor_SMD:R_0603_1608Metric" (at 168.656 103.124 90) (effects (font (size 1.27 1.27)) (hide yes)))
  (property "Datasheet" "~" (at 167.64 102.87 0) (effects (font (size 1.27 1.27)) (hide yes)))
  (property "Description" "Resistor, US symbol" (at 167.64 102.87 0) (effects (font (size 1.27 1.27)) (hide yes)))
  (property "Part" "Generic" (at 167.64 102.87 0) (effects (font (size 1.27 1.27)) (hide yes)))
  (pin "2")
  (pin "1")
  (instances (project "power" (path "" (reference "R?") (unit 1))) (project "" (path "" (reference "R21") (unit 1)))))
 (symbol
  (lib_id "power:GNDPWR")
  (at 87.63 97.79 0)
  (unit 1)
  (exclude_from_sim no)
  (in_bom yes)
  (on_board yes)
  (dnp no)
  (fields_autoplaced yes)
  (property "Reference" "#PWR052" (at 87.63 102.87 0) (effects (font (size 1.27 1.27)) (hide yes)))
  (property "Value" "GNDPWR" (at 87.503 101.6 0) (effects (font (size 1.27 1.27)) (hide yes)))
  (property "Footprint" "" (at 87.63 99.06 0) (effects (font (size 1.27 1.27)) (hide yes)))
  (property "Datasheet" "" (at 87.63 99.06 0) (effects (font (size 1.27 1.27)) (hide yes)))
  (property "Description" "Power symbol creates a global label with name \"GNDPWR\" , global ground" (at 87.63 97.79 0) (effects (font (size 1.27 1.27)) (hide yes)))
  (pin "1")
  (instances (project "" (path "" (reference "#PWR052") (unit 1)))))
 (symbol
  (lib_id "Regulator_Linear:LP5907MFX-3.0")
  (at 203.2 101.6 0)
  (unit 1)
  (exclude_from_sim no)
  (in_bom yes)
  (on_board yes)
  (dnp no)
  (fields_autoplaced yes)
  (property "Reference" "U5" (at 203.2 91.44 0) (effects (font (size 1.27 1.27))))
  (property "Value" "LP5907MFX-3.0" (at 203.2 93.98 0) (effects (font (size 1.27 1.27))))
  (property "Footprint" "Package_TO_SOT_SMD:SOT-23-5" (at 203.2 92.71 0) (effects (font (size 1.27 1.27)) (hide yes)))
  (property "Datasheet" "https://www.ti.com/lit/ds/symlink/lp5907.pdf?ts=1771413737187" (at 203.2 88.9 0) (effects (font (size 1.27 1.27)) (hide yes)))
  (property "Description" "250-mA Ultra-Low-Noise Low-IQ LDO, 3.0V, SOT-23" (at 203.2 101.6 0) (effects (font (size 1.27 1.27)) (hide yes)))
  (property "Part" "LP5907MFX-3.0" (at 203.2 101.6 0) (effects (font (size 1.27 1.27)) (hide yes)))
  (pin "2")
  (pin "3")
  (pin "5")
  (pin "1")
  (pin "4")
  (instances (project "" (path "" (reference "U5") (unit 1)))))
 (symbol
  (lib_id "Device:L")
  (at 157.48 99.06 90)
  (unit 1)
  (exclude_from_sim no)
  (in_bom yes)
  (on_board yes)
  (dnp no)
  (fields_autoplaced yes)
  (property "Reference" "L1" (at 157.48 93.98 90) (effects (font (size 1.27 1.27))))
  (property "Value" "2.2u" (at 157.48 96.52 90) (effects (font (size 1.27 1.27))))
  (property "Footprint" "Inductor_SMD:L_Vishay_IHLP-1212" (at 157.48 99.06 0) (effects (font (size 1.27 1.27)) (hide yes)))
  (property "Datasheet" "https://static6.arrow.com/aropdfconversion/e61ca248c29f222088e35e1929f9b032fcf99ef/ihlp1212bz11.pdf" (at 157.48 99.06 0) (effects (font (size 1.27 1.27)) (hide yes)))
  (property "Description" "Inductor" (at 157.48 99.06 0) (effects (font (size 1.27 1.27)) (hide yes)))
  (property "Part" "IHLP1212BZEV2R2M11" (at 157.48 99.06 90) (effects (font (size 1.27 1.27)) (hide yes)))
  (pin "1")
  (pin "2")
  (instances (project "power" (path "" (reference "L?") (unit 1))) (project "" (path "" (reference "L1") (unit 1)))))
 (symbol
  (lib_id "Device:C")
  (at 101.6 107.95 0)
  (unit 1)
  (exclude_from_sim no)
  (in_bom yes)
  (on_board yes)
  (dnp no)
  (fields_autoplaced yes)
  (property "Reference" "C36" (at 105.41 106.6799 0) (effects (font (size 1.27 1.27)) (justify left)))
  (property "Value" "10u" (at 105.41 109.2199 0) (effects (font (size 1.27 1.27)) (justify left)))
  (property "Footprint" "Capacitor_SMD:C_0603_1608Metric" (at 102.5652 111.76 0) (effects (font (size 1.27 1.27)) (hide yes)))
  (property "Datasheet" "https://static6.arrow.com/aropdfconversion/97b3b42f57b4b7ca0dcb4053d7e24cfc9cb3e2c6/lmk107bbj106kalt_ss.pdf" (at 101.6 107.95 0) (effects (font (size 1.27 1.27)) (hide yes)))
  (property "Description" "Unpolarized capacitor" (at 101.6 107.95 0) (effects (font (size 1.27 1.27)) (hide yes)))
  (property "Part" "LMK107BBJ106KALT" (at 101.6 107.95 0) (effects (font (size 1.27 1.27)) (hide yes)))
  (pin "2")
  (pin "1")
  (instances (project "power" (path "" (reference "C?") (unit 1))) (project "" (path "" (reference "C36") (unit 1)))))
 (symbol
  (lib_id "Device:C")
  (at 110.49 114.3 0)
  (unit 1)
  (exclude_from_sim no)
  (in_bom yes)
  (on_board yes)
  (dnp no)
  (fields_autoplaced yes)
  (property "Reference" "C37" (at 114.3 113.0299 0) (effects (font (size 1.27 1.27)) (justify left)))
  (property "Value" "390p" (at 114.3 115.5699 0) (effects (font (size 1.27 1.27)) (justify left)))
  (property "Footprint" "Capacitor_SMD:C_0603_1608Metric" (at 111.4552 118.11 0) (effects (font (size 1.27 1.27)) (hide yes)))
  (property "Datasheet" "https://static6.arrow.com/aropdfconversion/16687b709d300d5f85e1802381ef1358cd51e0bf/kemc1003c0gsmd.pdf" (at 110.49 114.3 0) (effects (font (size 1.27 1.27)) (hide yes)))
  (property "Description" "Unpolarized capacitor" (at 110.49 114.3 0) (effects (font (size 1.27 1.27)) (hide yes)))
  (property "Part" "C0603C391J5GAC" (at 110.49 114.3 0) (effects (font (size 1.27 1.27)) (hide yes)))
  (pin "1")
  (pin "2")
  (instances (project "power" (path "" (reference "C?") (unit 1))) (project "" (path "" (reference "C37") (unit 1)))))
 (symbol
  (lib_id "power:PWR_FLAG")
  (at 167.64 99.06 0)
  (unit 1)
  (exclude_from_sim no)
  (in_bom yes)
  (on_board yes)
  (dnp no)
  (fields_autoplaced yes)
  (property "Reference" "#FLG06" (at 167.64 97.155 0) (effects (font (size 1.27 1.27)) (hide yes)))
  (property "Value" "PWR_FLAG" (at 167.64 93.98 0) (effects (font (size 1.27 1.27)) (hide yes)))
  (property "Footprint" "" (at 167.64 99.06 0) (effects (font (size 1.27 1.27)) (hide yes)))
  (property "Datasheet" "~" (at 167.64 99.06 0) (effects (font (size 1.27 1.27)) (hide yes)))
  (property "Description" "Special symbol for telling ERC where power comes from" (at 167.64 99.06 0) (effects (font (size 1.27 1.27)) (hide yes)))
  (pin "1")
  (instances (project "power" (path "" (reference "#FLG?") (unit 1))) (project "" (path "" (reference "#FLG06") (unit 1)))))
 (symbol
  (lib_id "Device:D_Schottky")
  (at 83.82 88.9 180)
  (unit 1)
  (exclude_from_sim no)
  (in_bom yes)
  (on_board yes)
  (dnp no)
  (fields_autoplaced yes)
  (property "Reference" "D6" (at 84.1375 82.55 0) (effects (font (size 1.27 1.27))))
  (property "Value" "D_Schottky" (at 84.1375 85.09 0) (effects (font (size 1.27 1.27))))
  (property "Footprint" "Diode_SMD:D_SOD-323F" (at 83.82 88.9 0) (effects (font (size 1.27 1.27)) (hide yes)))
  (property "Datasheet" "https://static6.arrow.com/aropdfconversion/5e56fab2dc34bc6e8e7c84c87f2ebcb61e26e15f/gsgp0230sd-gsgp0240sd.pdf" (at 83.82 88.9 0) (effects (font (size 1.27 1.27)) (hide yes)))
  (property "Description" "Schottky diode" (at 83.82 88.9 0) (effects (font (size 1.27 1.27)) (hide yes)))
  (property "Part" "GSGP0240SD" (at 83.82 88.9 0) (effects (font (size 1.27 1.27)) (hide yes)))
  (pin "1")
  (pin "2")
  (instances (project "effect-pedal" (path "" (reference "D6") (unit 1)))))
 (sheet_instances
  (path ""
   (page "1")))
 (embedded_fonts no))
